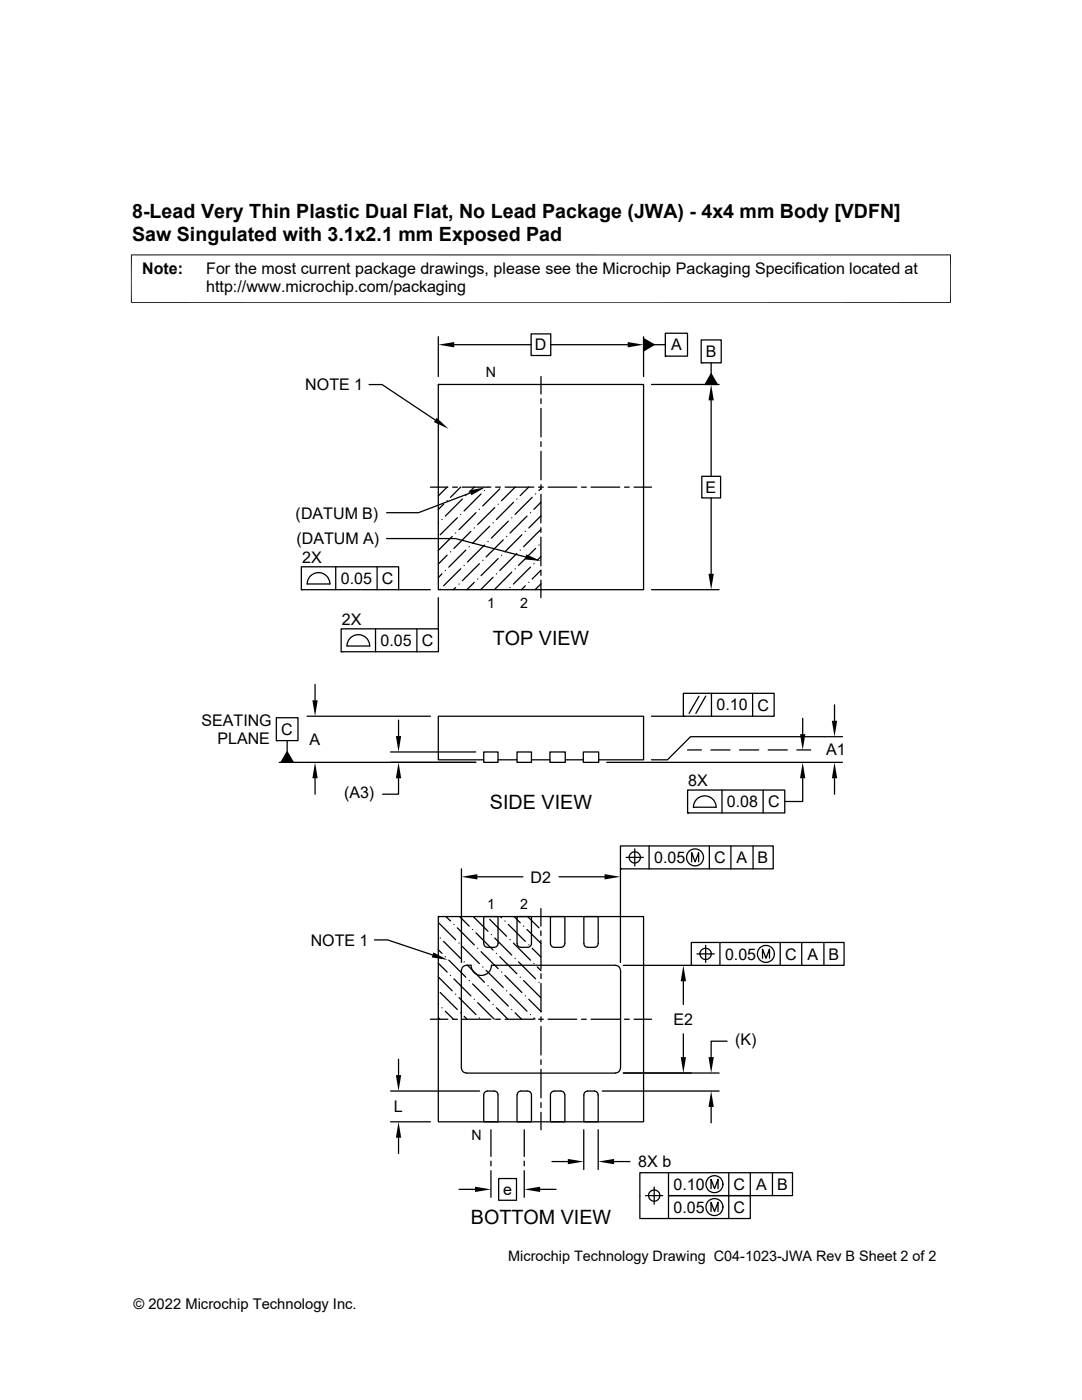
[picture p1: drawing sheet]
<svg xmlns="http://www.w3.org/2000/svg" width="216mm" height="279mm" viewBox="0 0 216 279" stroke-linecap="round" stroke-linejoin="round" font-family="sans-serif">
<g fill="none" stroke="#000" stroke-width=".25">
<path d="M73.6 76.8h2.6l10.6 7M87.5 76.7h40.9v41h-40.9zM87.5 76.7h.1M87.5 67.2v7.9M90.6 68.8h15.4M106 66.6h3.9v4.4h-3.9zM107.9 75.1v3.5M107.9 79.6v.9M109.9 68.8h15.3M128.4 67.2v7.9M128.4 67.6l2.1 1.2-2.1 1.2zM130 76.7h13.5"/>
<path d="M130.5 68.8h2.3M132.8 66.5h4.4v4.6h-4.4zM132.8 71.1h.1M139.9 67.8h4v4.6h-4zM139.9 72.4h.1M141.9 74.6l1.2 2.1h-2.4zM141.9 72.4v2.2M141.9 79.9v15.2M85.9 97.2h3.5M89.2 99.9h.1M89.2 97.2l-1.7 1.8M90.3 97.2h1"/>
<path d="M91.9 97.2l-2 2.1M92.2 97.2h5.7M92.3 99.6l-3.4 3.4M92.9 98.9h.1M93.9 98.4l-10.4 3.9h-6.3M94.7 97.2l-1.1 1M96 98.6l-3.4 3.4M96.7 97.9h.1M97.4 97.2h.1M98.9 97.2h.9M99.7 97.6l-3.4 3.4M100.8 97.2h5.7"/>
<path d="M102.8 97.2l-2.7 2.7M103.1 99.6h.1M105.5 97.2l-1.7 1.7M106.2 99.3l-3.4 3.4M106.9 98.6h.1M107.5 97.2h.9M107.9 81.5v5.7M107.9 88.2v.9M107.9 90.1v5.7M107.9 96.7v1M107.9 98.6v5.8M108 97.5l-.5 .4"/>
<path d="M109.4 97.2h5.7M116 97.2h1M117.9 97.2h5.8M124.6 97.2h1M126.5 97.2h3.5M140 95.1h3.8v4.3h-3.8zM141.9 99.4v15.1M60.1 113.1h19.4v4.6h-19.4zM60.1 117.7h.1M61.3 116.5h4.5a2.26 2.26 0 0 0-2.2-2.2 2.26 2.26 0 0 0-2.3 2.2M67 113.1v4.6M75.2 113.1v4.6"/>
<path d="M77.2 107.5h13.7l14 3.6M79.5 117.7h6.4M87.5 119.3v6.2M87.5 104.4h.1M87.8 117.6h.1M88.2 103.7h.1M88.2 114.5l-.7 .8M88.5 100.6l-1 1.1M88.9 113.9h.1M89.2 110.8l-1.7 1.8M89.9 110.1h.1M90.2 107.1l-2.7 2.7"/>
<path d="M90.9 106.4h.1M90.9 117.3l-.4 .4M91.2 103.3l-3.4 3.4M91.6 116.6h.1M91.9 102.7h.1M91.9 113.5l-3.4 3.4M92.6 112.8h.1M92.9 109.8l-3.3 3.4M93.6 109.1h.1M94 106l-3.4 3.5M94.6 105.4h.1M94.6 116.2l-1.4 1.5"/>
<path d="M95 102.3l-3.4 3.4M95.3 115.5h.1M95.7 101.6h.1M95.7 112.5l-3.4 3.4M96.3 111.8h.1M96.7 108.8l-3.4 3.4M97.4 108.1h.1M97.7 105l-3.4 3.4M98.4 104.4h.1M98.4 115.2l-2.5 2.5M98.7 101.3l-3.4 3.4M99.1 114.5h.1"/>
<path d="M99.4 100.6h.1M99.4 111.5l-3.4 3.4M100.1 110.8h.1M100.4 107.7l-3.4 3.4M101.1 107.1h.1M101.4 104l-3.4 3.4M101.8 117.3h.1M102.1 103.3h.1M102.1 114.2l-3.4 3.4M102.4 100.3l-3.3 3.4M102.8 113.5h.1M103.1 110.5l-3.4 3.4"/>
<path d="M103.8 109.8h.1M104.1 106.7l-3.3 3.4M104.8 106h.1M104.8 116.9l-.7 .8M105.2 103l-3.4 3.4M105.5 116.2h.1M105.9 102.3h.1M105.9 113.2l-3.5 3.4M106.5 112.5h.1M106.9 109.5l-3.4 3.3M107.5 108.8h.1M107.9 105.7l-3.4 3.4"/>
<path d="M107.9 105.3v1M107.9 107.2v5.7M107.9 113.9v.9M107.9 115.8v3.5M108 102.9l-2.5 2.5M108 100.2l-1.5 1.4M108 111.1l-.8 .7M108 116.5l-1.2 1.2M108 113.8l-1.8 1.7M130 117.7h13.5M62.9 136.6v3.2M68.1 125.5h19.4v4.6h-19.4z"/>
<path d="M68.1 130.1h.1M70 127.2a2.27 2.27 0 0 1 2.4-.3 2.27 2.27 0 0 1 1.4 2h-4.6l.2-.9zM74.9 125.5v4.6M83.2 125.5v4.6M136.4 138.4h18.1v4.5h-18.1zM139.5 138.9l-2 3.5M140.8 138.9l-1.9 3.5M142 138.4v4.5M150.2 138.4v4.5M55.1 143.2h4.4v4.6h-4.4zM55.1 147.8h.1M55.7 152.1h39.2"/>
<path d="M57.3 147.8v2.2M57.3 150l1.2 2.1h-2.4zM61.3 142.9h24.6M62.9 155.3v3.2M77.9 150.1h17M79.5 155.3v3.2h-3.2M79.5 143.7v3.2M96.5 150.1h2.9v2h-2.9zM96.5 151.6h-9v-8.7h40.9v8.7h-8.9M99.4 151.6h3.8M103.2 150.1h2.8v2h-2.8zM106 151.6h3.7"/>
<path d="M109.7 150.1h3.1v2h-3.1zM112.8 151.6h3.6M116.4 150.1h3.1v2h-3.1zM121.1 152.1h47M130 142.9h6.4M136.4 142.9h.1M137.2 149.7h2.8M137.2 157.7h19.4v4.5h-19.4zM141.9 149.7h3.8M144.1 157.7v4.5M147.6 149.7h3.8M152.3 157.7v4.5"/>
<path d="M153.3 149.7h3.8M159 149.7h2.8M160.2 143.3v3.2M160.2 155.3v4.7h-3.6M166.5 140.7v3.1M166.5 155.3v3.2M168.1 147h-30.3l-4.6 4.6h-3.2M92.1 173.4v18.7M95.2 175h9.1M111.5 175h9.1M123.8 168.8h30.5v4.6h-30.5zM123.8 173.4h.1"/>
<path d="M123.8 173.4v18.7M124.9 171.1h3.5M126.7 169.4v3.4M129.5 168.8v4.6M137.2 162.2h.1M138 172v-1.8l.7 1.8 .7-1.8v1.8M138.3 161.1h4.6a2.26 2.26 0 0 0-2.3-2.3 2.26 2.26 0 0 0-2.2 2.3M141.5 168.8v4.6M145.8 168.8v4.6M150.3 168.8v4.6M74.7 187.6h2.6l9 3M87.5 189.5l.7 .8"/>
<path d="M87.5 192.2l1.7 1.8M87.5 195l2.7 2.7M87.5 182.9h40.9v41h-40.9zM87.5 182.9h.1M87.5 184.2l3.4 3.3M87.8 187.2h.1M87.8 198.1l3.4 3.4M88.5 187.9l3.4 3.4M88.9 190.9h.1M89 182.9l.9 .9M89.6 191.6l3.3 3.4M89.9 194.7h.1"/>
<path d="M90.6 184.5h.1M90.6 195.3l3.4 3.5M90.9 198.4h.1M91.2 185.2l3.4 3.4M91.6 188.2h.1M91.6 199.1l3.4 3.4M91.7 182.9l1.9 1.9M92.1 193.7v19.4M92.1 193.7a1.01 1.01 0 0 1 1-1l.9-.1a2.04 2.04 0 0 0 2 2.1 2.04 2.04 0 0 0 2.1-2.1h24.7a1.05 1.05 0 0 1 1 1.1v19.4a1.05 1.05 0 0 1-1 1l-29.7 .1a1.05 1.05 0 0 1-1-1.1M92.3 188.9l3.4 3.4M92.6 192h.1M93.3 192.6l3.4 3.4"/>
<path d="M93.6 195.7h.1M94.3 185.5h.1M94.3 196.4l3.4 3.4M94.4 182.9l3 2.9M94.6 199.4h.1M95 186.2l3.4 3.4M95.3 189.3h.1M96 189.9l3.4 3.4M96.3 193h.1M96.5 182.9h2.9v5.4l-.1 .4-.4 .3h-1.8l-.5-.4zM97 193.7l3.4 3.4M97.4 196.7h.1"/>
<path d="M97.7 183.5l3.4 3.4M98 186.5h.1M98 197.4l3.4 3.4M98.7 187.2l3.4 3.4M99.1 190.3h.1M99.7 190.9l3.4 3.4M99.9 182.9l.2 .2M100.1 194h.1M100.8 194.7l3.3 3.4M100.8 183.8h.1M101.1 197.7h.1M101.4 184.5l3.4 3.4"/>
<path d="M101.8 187.5h.1M101.8 198.4l3.4 3.4M102.4 188.2l3.5 3.4M102.6 182.9l1.2 1.2M102.8 191.3h.1M103.2 188.3v-5.4h2.8v5.4l-.1 .4-.5 .3h-1.6l-.5-.3-.1-.4M103.5 192l3.4 3.3M103.8 195h.1M104.5 184.8h.1M104.5 195.7l3.4 3.4M104.8 198.8h.1M105.2 185.5l2.7 2.8"/>
<path d="M105.3 182.9l2.2 2.3M105.5 199.4l2.4 2.5M105.5 188.6h.1M106.2 189.3l1.7 1.7M106.5 192.3h.1M107.2 193l.7 .7M107.5 196h.1M107.9 187.7v5.7M107.9 181.3v3.5M107.9 185.8v.9M107.9 194.4v.9M107.9 196.3v5.7"/>
<path d="M109.8 182.9h2.9v5.4l-.1 .4-.4 .3h-1.8l-.5-.4zM116.5 182.9h2.9v5.4l-.2 .4-.3 .3h-1.8l-.5-.4zM124.4 192.7h13.5M136.4 195.8v4.7M137.9 188.1h30.5v4.6h-30.5zM137.9 192.7h.1M139.1 190.4h3.4M140.8 188.7v3.4M143.7 188.1v4.6M152.1 191.2v-1.8l.7 1.8 .7-1.8v1.8M155.7 188.1v4.6M160 188.1v4.6"/>
<path d="M164.4 188.1v4.6M77.9 217.7h17.8M79.5 211.4v3.2M85.9 203.4h3.5M87.5 203.1l.3 .3M87.5 200.4h.1M88.2 201.1h.1M88.9 201.8l1.6 1.6M90.3 203.4h1M91.9 202.1h.1M92.2 203.4h5.7M92.6 202.8l.6 .6"/>
<path d="M95.3 200.1l3.3 3.3M95.7 203.2h.1M96.9 217.9l1.7-.2 .4 .2 .3 .3 .1 5.7h-2.9v-5.4zM98.4 200.4h.1M98.9 203.4h.9M99.1 201.1l2.2 2.3M100.8 203.4h5.7M102.1 201.5h.1M102.8 202.1l1.3 1.3M103.2 218.5l.1-.4 .5-.3h1.6l.5 .3 .1 .4v5.4h-2.8v-5.4M105.9 202.5h.1M106.5 203.2l.3 .2"/>
<path d="M107.5 203.4h.9M107.9 202.9v1M107.9 204.8v5.7M107.9 211.5v.9M107.9 213.4v5.7M109.4 203.4h5.7M110.2 217.9l1.7-.2 .5 .2 .2 .3 .1 5.7h-2.9v-5.4zM116 203.4h1M116.8 217.9l1.8-.2 .4 .2 .3 .3 .1 5.7h-2.9v-5.4zM117.9 203.4h5.8M120.2 217.7h23.3M124.4 214.1h19.1"/>
<path d="M124.6 203.4h1M126.5 203.4h3.5M136.4 206.3v4.7M145.1 207.8h-3.2v3.2M77.9 223.9h8M79.5 227.1v3.1M91.6 237.4h3.2M98 225.5v5.3M98 231.7v1M98 233.6v5.4M99.5 235.2h3.6v4.3h-3.6zM104.6 225.5v5.3"/>
<path d="M104.6 231.7v1M104.6 233.6v5.4M107.8 237.4h3.2M107.9 220.1v.9M107.9 222v3.5M110.1 231.8h3.2M116.5 225.5v7.9M119.4 225.5v7.9M122.5 231.8h3.2M128.8 238.6h3.4M130.5 236.9v3.4M131.7 238.6a1.13 1.13 0 0 1-1.6 1 1.13 1.13 0 0 1-.3-1.9 1.13 1.13 0 0 1 1.8 .5l.1 .4"/>
<path d="M133.4 234v4.6h16.3v4.6h-22v-9.2h30.4v4.6h-24.7v4.6M141.9 237.2v-1.8l.7 1.8 .7-1.8v1.8M141.9 220.9v3.2M145.4 234v9.2M149.7 234v4.6M154.1 234v4.6M141.9 241.8v-1.9l.7 1.9 .7-1.9v1.9"/>
<circle cx="126.7" cy="171.1" r="1.12"/>
<circle cx="138.7" cy="171.1" r="1.69"/>
<circle cx="140.8" cy="190.4" r="1.13"/>
<circle cx="152.8" cy="190.4" r="1.69"/>
<circle cx="142.6" cy="236.3" r="1.69"/>
<circle cx="142.6" cy="240.9" r="1.69"/>
</g>
<g fill="#000">
<path d="M87.5 68.8l3.1-.5v1zM125.2 68.3l3.2 .5-3.2 .5zM128.4 67.6l2.1 1.2-2.1 1.2zM141.9 76.7l.5 3.2h-1zM141.9 74.6l1.2 2.1h-2.4zM87.1 83.4l2.4 2.2-2.9-1.4zM93.7 97.9l3.2-.7-2.8 1.6zM105 110.6l3 1.4-3.3-.3zM141.4 114.5h1l-.5 3.2zM62.3 139.8h1.1l-.5 3.1zM57.3 150l1.2 2.1h-2.4zM62.9 152.1l.5 3.2h-1.1z"/>
<path d="M79 146.9h1.1l-.6 3.2zM79.5 152.1l.6 3.2h-1.1zM160.2 152.1l.5 3.2h-1.1zM159.6 146.5h1.1l-.5 3.2zM166.5 152.1l.5 3.2h-1zM166 143.8h1l-.5 3.2zM92.1 175l3.1-.5v1zM120.6 174.5l3.2 .5-3.2 .5zM86.5 190.1l2.8 1.5-3.2-.5zM136.4 192.7l.5 3.1h-1.1zM79 214.6h1.1l-.6 3.1zM135.8 211h1.1l-.5 3.1z"/>
<path d="M141.4 211h1l-.5 3.1zM79.5 223.9l.6 3.2h-1.1zM94.8 236.8l3.2 .6-3.2 .5zM104.6 237.4l3.2-.6v1.1zM113.3 231.3l3.2 .5-3.2 .5zM119.4 231.8l3.1-.5v1zM141.9 217.7l.5 3.2h-1z"/>
</g>
<path d="M26.1 50.9h163.7M26.2 50.8v9.7M189.7 50.8v9.7M26.1 60.4h163.7" fill="none" stroke="#000" stroke-width=".2"/>
<g font-size="3.9">
<text x="26.4" y="43.5">8-Lead Very Thin Plastic Dual Flat, No Lead Package (JWA) - 4x4 mm Body [VDFN]</text>
<text x="26.4" y="48">Saw Singulated with 3.1x2.1 mm Exposed Pad</text>
<text x="98.3" y="128.6">TOP VIEW</text>
<text x="97.8" y="161.5">SIDE VIEW</text>
<text x="93.9" y="244.3">BOTTOM VIEW</text>
</g>
<g font-size="3.2">
<text x="28.4" y="54.6">Note:</text>
<text x="41.1" y="58.3">http://www.microchip.com/packaging</text>
<text x="41.1" y="54.6">For the most current package drawings, please see the Microchip Packaging Specification located at</text>
<text x="106.7" y="69.9">D</text>
<text x="133.9" y="69.9">A</text>
<text x="140.8" y="71.3">B</text>
<text x="60.9" y="77.9">NOTE 1</text>
<text x="140.8" y="98.4">E</text>
<text x="59" y="103.5">(DATUM B)</text>
<text x="59.1" y="108.6">(DATUM A)</text>
<text x="60.3" y="112.3">2X</text>
<text x="68" y="116.5">0.05</text>
<text x="76.2" y="116.5">C</text>
<text x="68.2" y="124.7">2X</text>
<text x="75.9" y="128.9">0.05</text>
<text x="84.2" y="128.9">C</text>
<text x="143" y="141.8">0.10</text>
<text x="151.2" y="141.8">C</text>
<text x="40.2" y="144.8">SEATING</text>
<text x="43.4" y="148.5">PLANE</text>
<text x="56.1" y="146.7">C</text>
<text x="61.8" y="148.7">A</text>
<text x="164.9" y="150.7">A1</text>
<text x="68.6" y="159.3">(A3)</text>
<text x="137.3" y="156.9">8X</text>
<text x="145.1" y="161.1">0.08</text>
<text x="153.3" y="161.1">C</text>
<text x="130.5" y="172.3">0.05</text>
<text x="142.5" y="172.3">C</text>
<text x="147" y="172.3">A</text>
<text x="151.2" y="172.3">B</text>
<text x="105.9" y="176.1">D2</text>
<text x="62" y="188.7">NOTE 1</text>
<text x="144.7" y="191.5">0.05</text>
<text x="156.7" y="191.5">C</text>
<text x="161.1" y="191.5">A</text>
<text x="165.3" y="191.5">B</text>
<text x="134.4" y="204.6">E2</text>
<text x="146.7" y="208.6">(K)</text>
<text x="78.6" y="222">L</text>
<text x="127.4" y="232.9">8X b</text>
<text x="100.4" y="238.5">e</text>
<text x="134.4" y="237.5">0.10</text>
<text x="146.4" y="237.5">C</text>
<text x="150.9" y="237.5">A</text>
<text x="155" y="237.5">B</text>
<text x="134.4" y="242">0.05</text>
<text x="146.4" y="242">C</text>
</g>
<g font-size="2.9">
<text x="101.4" y="251.7">Microchip Technology Drawing C04-1023-JWA Rev B Sheet 2 of 2</text>
<text x="26.6" y="261.3">© 2022 Microchip Technology Inc.</text>
</g>
<g font-size="2.8">
<text x="96.9" y="75.1">N</text>
<text x="97.2" y="121.3">1</text>
<text x="103.8" y="121.3">2</text>
<text x="97.2" y="181.3">1</text>
<text x="103.8" y="181.3">2</text>
<text x="94.1" y="227.5">N</text>
</g>
</svg>
